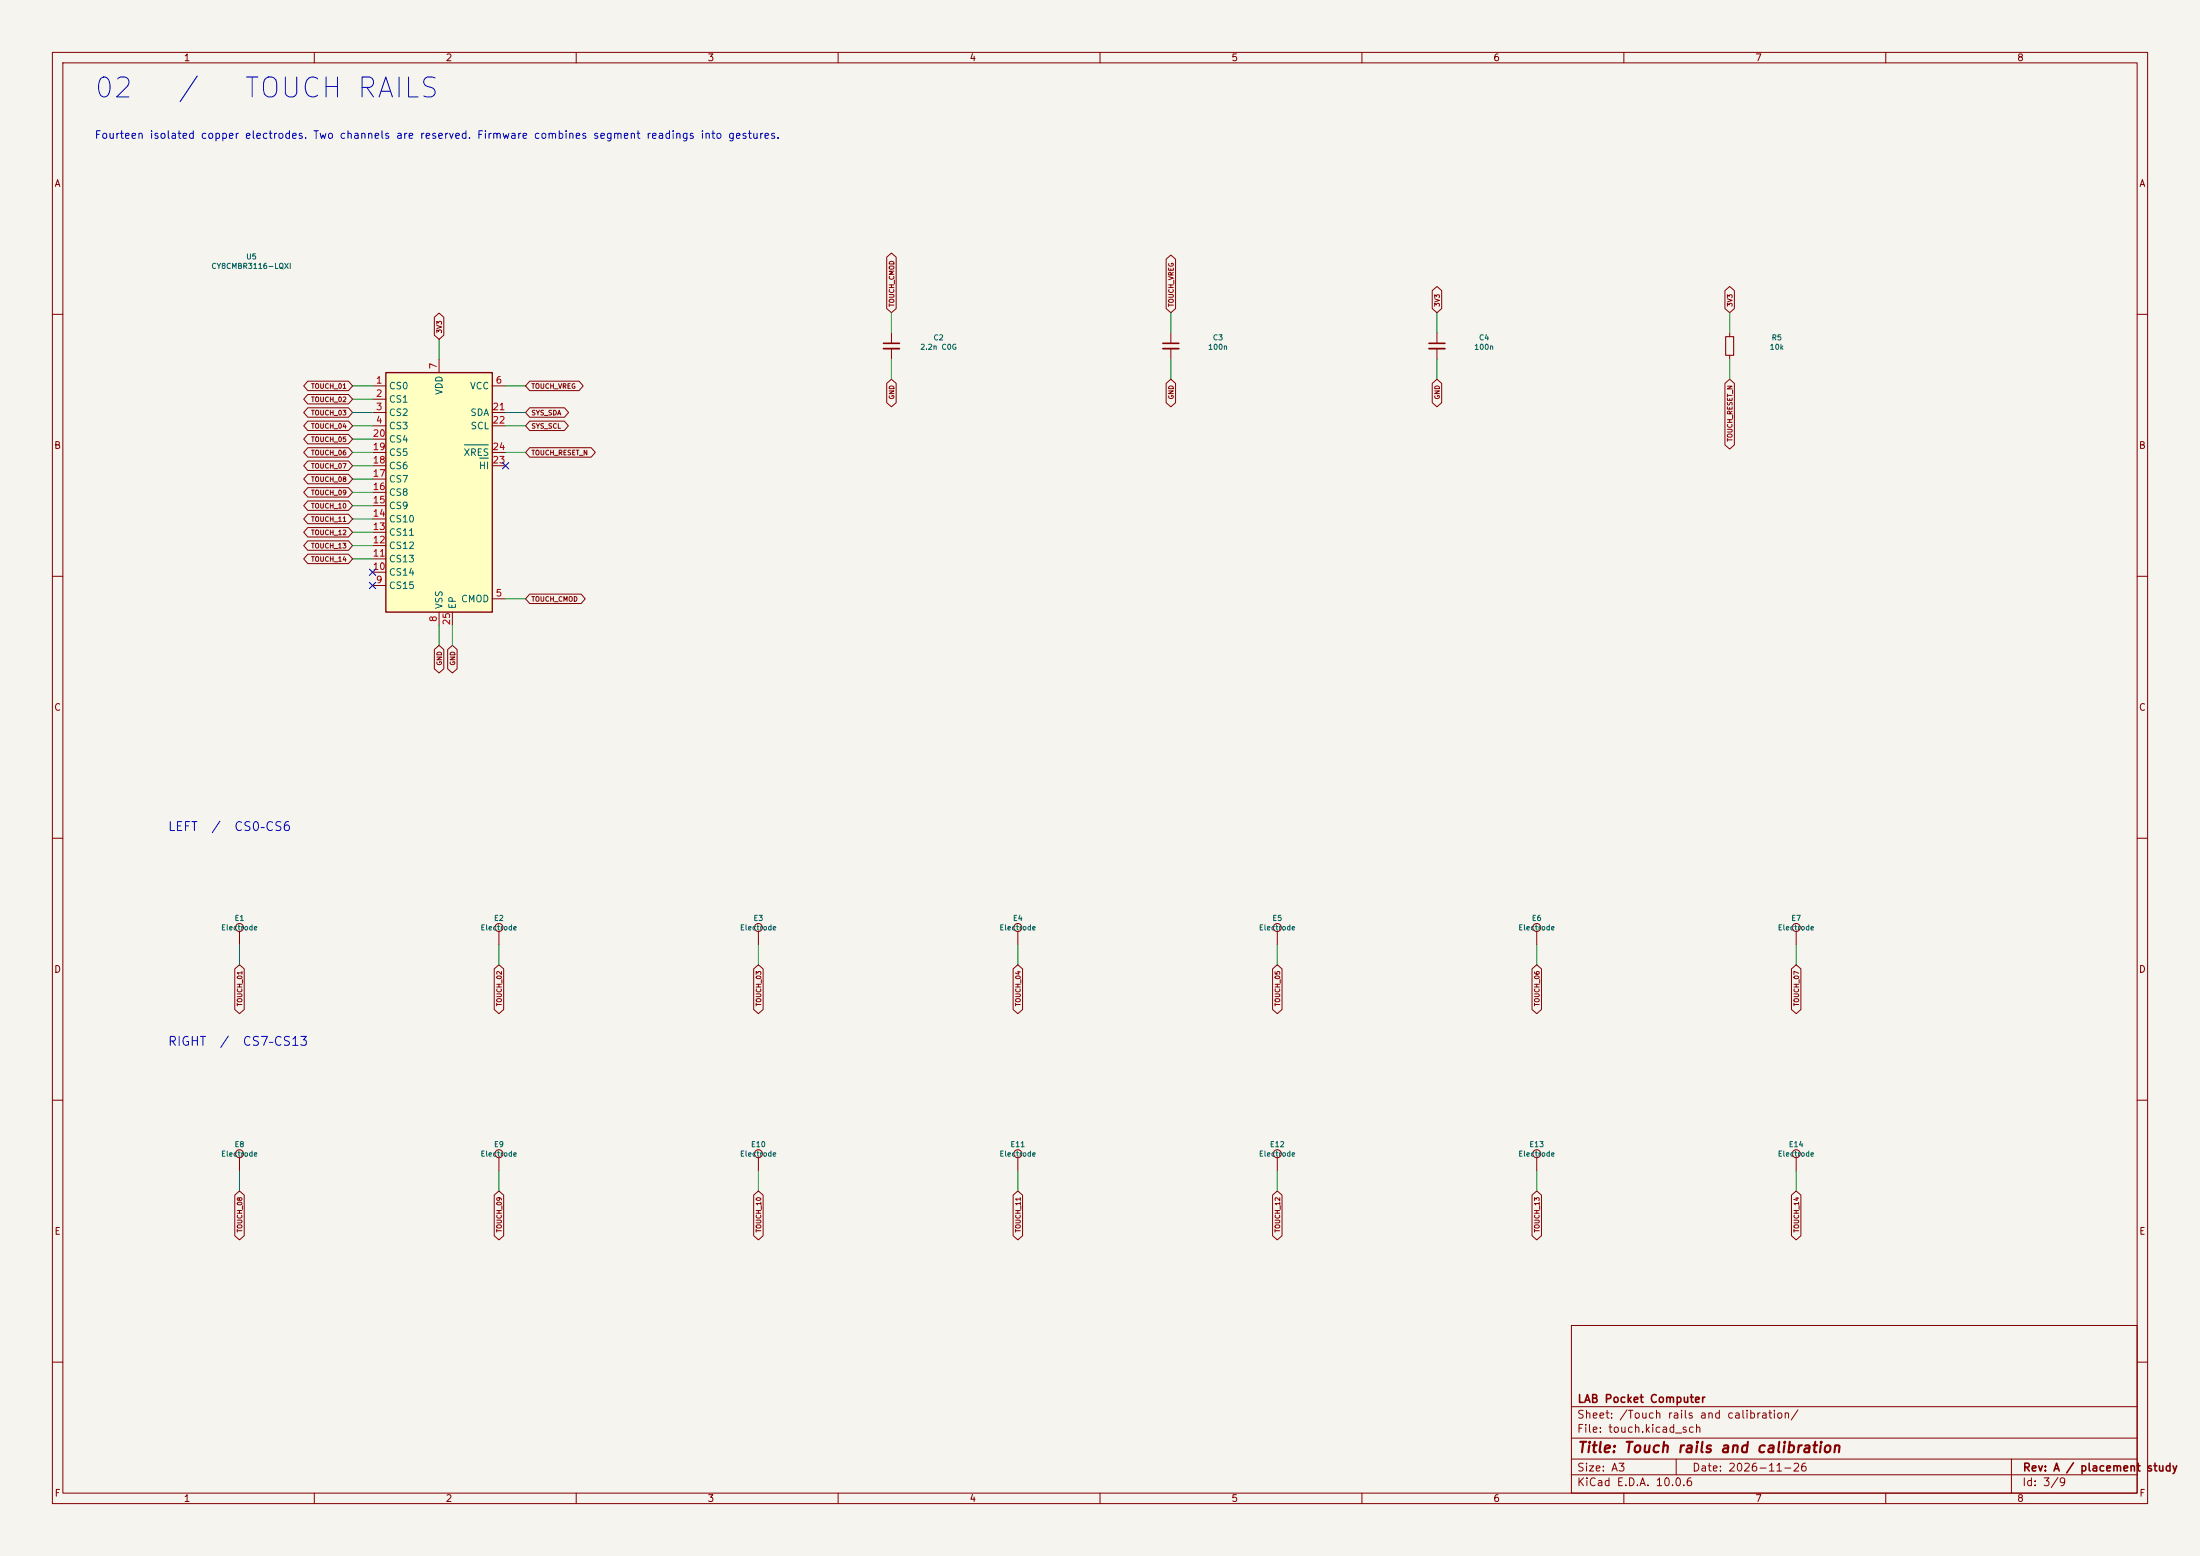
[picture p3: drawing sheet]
(kicad_sch (version 20260101) (generator eeschema) (paper "A3") (title_block (title "Touch rails and calibration") (date "2026-11-26") (rev "A / placement study") (company "LAB Pocket Computer")) (lib_symbols (symbol "Sensor_Touch:CY8CMBR3116"
  (exclude_from_sim no)
  (in_bom yes)
  (on_board yes)
  (in_pos_files yes)
  (duplicate_pin_numbers_are_jumpers no)
  (property "Reference" "U" (at -10.16 24.13 0) (show_name no) (do_not_autoplace no) (effects (font (size 1.27 1.27)) (justify left)))
  (property "Value" "CY8CMBR3116" (at 1.27 24.13 0) (show_name no) (do_not_autoplace no) (effects (font (size 1.27 1.27)) (justify left)))
  (property "Footprint" "Package_DFN_QFN:QFN-24-1EP_4x4mm_P0.5mm_EP2.6x2.6mm" (at 0 -29.21 0) (show_name no) (do_not_autoplace no) (hide yes) (effects (font (size 1.27 1.27))))
  (property "Datasheet" "http://www.cypress.com/?docID=49119" (at 0 0 0) (show_name no) (do_not_autoplace no) (hide yes) (effects (font (size 1.27 1.27))))
  (property "Description" "CapSense Controller, 16 Sensors, QFN-24+EP" (at 0 0 0) (show_name no) (do_not_autoplace no) (hide yes) (effects (font (size 1.27 1.27))))
  (symbol "CY8CMBR3116_0_1"
   (rectangle (start -10.16 22.86) (end 10.16 -22.86) (stroke (width 0.254) (type default)) (fill (type background))))
  (symbol "CY8CMBR3116_1_1"
   (pin passive line (at -12.7 20.32 0) (length 2.54) (name "CS0" (effects (font (size 1.27 1.27)))) (number "1" (effects (font (size 1.27 1.27)))))
   (pin passive line (at -12.7 17.78 0) (length 2.54) (name "CS1" (effects (font (size 1.27 1.27)))) (number "2" (effects (font (size 1.27 1.27)))))
   (pin passive line (at -12.7 15.24 0) (length 2.54) (name "CS2" (effects (font (size 1.27 1.27)))) (number "3" (effects (font (size 1.27 1.27)))))
   (pin passive line (at -12.7 12.7 0) (length 2.54) (name "CS3" (effects (font (size 1.27 1.27)))) (number "4" (effects (font (size 1.27 1.27)))))
   (pin passive line (at 12.7 -20.32 180) (length 2.54) (name "CMOD" (effects (font (size 1.27 1.27)))) (number "5" (effects (font (size 1.27 1.27)))))
   (pin passive line (at 12.7 20.32 180) (length 2.54) (name "VCC" (effects (font (size 1.27 1.27)))) (number "6" (effects (font (size 1.27 1.27)))))
   (pin power_in line (at 0 25.4 270) (length 2.54) (name "VDD" (effects (font (size 1.27 1.27)))) (number "7" (effects (font (size 1.27 1.27)))))
   (pin power_in line (at 0 -25.4 90) (length 2.54) (name "VSS" (effects (font (size 1.27 1.27)))) (number "8" (effects (font (size 1.27 1.27)))))
   (pin passive line (at -12.7 -17.78 0) (length 2.54) (name "CS15" (effects (font (size 1.27 1.27)))) (number "9" (effects (font (size 1.27 1.27)))))
   (pin passive line (at -12.7 -15.24 0) (length 2.54) (name "CS14" (effects (font (size 1.27 1.27)))) (number "10" (effects (font (size 1.27 1.27)))))
   (pin passive line (at -12.7 -12.7 0) (length 2.54) (name "CS13" (effects (font (size 1.27 1.27)))) (number "11" (effects (font (size 1.27 1.27)))))
   (pin passive line (at -12.7 -10.16 0) (length 2.54) (name "CS12" (effects (font (size 1.27 1.27)))) (number "12" (effects (font (size 1.27 1.27)))))
   (pin passive line (at -12.7 -7.62 0) (length 2.54) (name "CS11" (effects (font (size 1.27 1.27)))) (number "13" (effects (font (size 1.27 1.27)))))
   (pin passive line (at -12.7 -5.08 0) (length 2.54) (name "CS10" (effects (font (size 1.27 1.27)))) (number "14" (effects (font (size 1.27 1.27)))))
   (pin passive line (at -12.7 -2.54 0) (length 2.54) (name "CS9" (effects (font (size 1.27 1.27)))) (number "15" (effects (font (size 1.27 1.27)))))
   (pin passive line (at -12.7 0 0) (length 2.54) (name "CS8" (effects (font (size 1.27 1.27)))) (number "16" (effects (font (size 1.27 1.27)))))
   (pin passive line (at -12.7 2.54 0) (length 2.54) (name "CS7" (effects (font (size 1.27 1.27)))) (number "17" (effects (font (size 1.27 1.27)))))
   (pin passive line (at -12.7 5.08 0) (length 2.54) (name "CS6" (effects (font (size 1.27 1.27)))) (number "18" (effects (font (size 1.27 1.27)))))
   (pin passive line (at -12.7 7.62 0) (length 2.54) (name "CS5" (effects (font (size 1.27 1.27)))) (number "19" (effects (font (size 1.27 1.27)))))
   (pin passive line (at -12.7 10.16 0) (length 2.54) (name "CS4" (effects (font (size 1.27 1.27)))) (number "20" (effects (font (size 1.27 1.27)))))
   (pin bidirectional line (at 12.7 15.24 180) (length 2.54) (name "SDA" (effects (font (size 1.27 1.27)))) (number "21" (effects (font (size 1.27 1.27)))))
   (pin input line (at 12.7 12.7 180) (length 2.54) (name "SCL" (effects (font (size 1.27 1.27)))) (number "22" (effects (font (size 1.27 1.27)))))
   (pin bidirectional line (at 12.7 5.08 180) (length 2.54) (name "~{HI}" (effects (font (size 1.27 1.27)))) (number "23" (effects (font (size 1.27 1.27)))))
   (pin input line (at 12.7 7.62 180) (length 2.54) (name "~{XRES}" (effects (font (size 1.27 1.27)))) (number "24" (effects (font (size 1.27 1.27)))))
   (pin passive line (at 2.54 -25.4 90) (length 2.54) (name "EP" (effects (font (size 1.27 1.27)))) (number "25" (effects (font (size 1.27 1.27))))))
  (embedded_fonts no))
(symbol "Device:C_Small"
  (pin_numbers (hide yes))
  (pin_names
   (offset 0.254) (hide yes))
  (exclude_from_sim no)
  (in_bom yes)
  (on_board yes)
  (in_pos_files yes)
  (duplicate_pin_numbers_are_jumpers no)
  (property "Reference" "C" (at 0.254 1.778 0) (show_name no) (do_not_autoplace no) (effects (font (size 1.27 1.27)) (justify left)))
  (property "Value" "C_Small" (at 0.254 -2.032 0) (show_name no) (do_not_autoplace no) (effects (font (size 1.27 1.27)) (justify left)))
  (property "Footprint" "" (at 0 0 0) (show_name no) (do_not_autoplace no) (hide yes) (effects (font (size 1.27 1.27))))
  (property "Datasheet" "" (at 0 0 0) (show_name no) (do_not_autoplace no) (hide yes) (effects (font (size 1.27 1.27))))
  (property "Description" "Unpolarized capacitor, small symbol" (at 0 0 0) (show_name no) (do_not_autoplace no) (hide yes) (effects (font (size 1.27 1.27))))
  (symbol "C_Small_0_1"
   (polyline (pts (xy -1.524 0.508) (xy 1.524 0.508)) (stroke (width 0.3048) (type default)) (fill (type none)))
   (polyline (pts (xy -1.524 -0.508) (xy 1.524 -0.508)) (stroke (width 0.3302) (type default)) (fill (type none))))
  (symbol "C_Small_1_1"
   (pin passive line (at 0 2.54 270) (length 2.032) (name "" (effects (font (size 1.27 1.27)))) (number "1" (effects (font (size 1.27 1.27)))))
   (pin passive line (at 0 -2.54 90) (length 2.032) (name "" (effects (font (size 1.27 1.27)))) (number "2" (effects (font (size 1.27 1.27))))))
  (embedded_fonts no))
(symbol "Device:R_Small"
  (pin_numbers (hide yes))
  (pin_names
   (offset 0.254) (hide yes))
  (exclude_from_sim no)
  (in_bom yes)
  (on_board yes)
  (in_pos_files yes)
  (duplicate_pin_numbers_are_jumpers no)
  (property "Reference" "R" (at 0 0 90) (show_name no) (do_not_autoplace no) (effects (font (size 1.016 1.016))))
  (property "Value" "R_Small" (at 1.778 0 90) (show_name no) (do_not_autoplace no) (effects (font (size 1.27 1.27))))
  (property "Footprint" "" (at 0 0 0) (show_name no) (do_not_autoplace no) (hide yes) (effects (font (size 1.27 1.27))))
  (property "Datasheet" "" (at 0 0 0) (show_name no) (do_not_autoplace no) (hide yes) (effects (font (size 1.27 1.27))))
  (property "Description" "Resistor, small symbol" (at 0 0 0) (show_name no) (do_not_autoplace no) (hide yes) (effects (font (size 1.27 1.27))))
  (symbol "R_Small_0_1"
   (rectangle (start -0.762 1.778) (end 0.762 -1.778) (stroke (width 0.2032) (type default)) (fill (type none))))
  (symbol "R_Small_1_1"
   (pin passive line (at 0 2.54 270) (length 0.762) (name "" (effects (font (size 1.27 1.27)))) (number "1" (effects (font (size 1.27 1.27)))))
   (pin passive line (at 0 -2.54 90) (length 0.762) (name "" (effects (font (size 1.27 1.27)))) (number "2" (effects (font (size 1.27 1.27))))))
  (embedded_fonts no))
(symbol "Connector:TestPoint"
  (pin_numbers (hide yes))
  (pin_names
   (offset 0.762) (hide yes))
  (exclude_from_sim no)
  (in_bom yes)
  (on_board yes)
  (in_pos_files yes)
  (duplicate_pin_numbers_are_jumpers no)
  (property "Reference" "TP" (at 0 6.858 0) (show_name no) (do_not_autoplace no) (effects (font (size 1.27 1.27))))
  (property "Value" "TestPoint" (at 0 5.08 0) (show_name no) (do_not_autoplace no) (effects (font (size 1.27 1.27))))
  (property "Footprint" "" (at 5.08 0 0) (show_name no) (do_not_autoplace no) (hide yes) (effects (font (size 1.27 1.27))))
  (property "Datasheet" "" (at 5.08 0 0) (show_name no) (do_not_autoplace no) (hide yes) (effects (font (size 1.27 1.27))))
  (property "Description" "test point" (at 0 0 0) (show_name no) (do_not_autoplace no) (hide yes) (effects (font (size 1.27 1.27))))
  (symbol "TestPoint_0_1"
   (circle (center 0 3.302) (radius 0.762) (stroke (width 0) (type default)) (fill (type none))))
  (symbol "TestPoint_1_1"
   (pin passive line (at 0 0 90) (length 2.54) (name "1" (effects (font (size 1.27 1.27)))) (number "1" (effects (font (size 1.27 1.27))))))
  (embedded_fonts no)))
(text "02   /   TOUCH RAILS" (at 18 17 0) (effects (font (size 3.8 3.8)) (justify left) ))
(text "Fourteen isolated copper electrodes. Two channels are reserved. Firmware combines segment readings into gestures." (at 18 26 0) (effects (font (size 1.45 1.45)) (justify left) ))
(symbol (lib_id "Sensor_Touch:CY8CMBR3116") (at 83.82 93.98 0) (unit 1) (in_bom yes) (on_board yes) (property "Reference" "U5" (at 48 49 0) (effects (font (size 1 1)) ))(property "Value" "CY8CMBR3116-LQXI" (at 48 50.8 0) (effects (font (size 1 1)) ))(property "Footprint" "Package_DFN_QFN:QFN-24-1EP_4x4mm_P0.5mm_EP2.6x2.6mm" (at 83.82 93.98 0) (effects (font (size 1 1)) (hide yes)))(property "Datasheet" "${KIPRJMOD}/../datasheets/CY8CMBR3116-LQXI.pdf" (at 83.82 93.98 0) (effects (font (size 1 1)) (hide yes)))(property "MPN" "CY8CMBR3116-LQXI" (at 83.82 93.98 0) (effects (font (size 1 1)) (hide yes))))
(wire (pts (xy 71.12 73.66) (xy 67.31 73.66)) (stroke (width 0) (type default)))
(global_label "TOUCH_01" (shape bidirectional) (at 67.31 73.66 180) (effects (font (size 0.9 0.9)) (justify right) ))
(wire (pts (xy 71.12 76.2) (xy 67.31 76.2)) (stroke (width 0) (type default)))
(global_label "TOUCH_02" (shape bidirectional) (at 67.31 76.2 180) (effects (font (size 0.9 0.9)) (justify right) ))
(wire (pts (xy 71.12 78.74) (xy 67.31 78.74)) (stroke (width 0) (type default)))
(global_label "TOUCH_03" (shape bidirectional) (at 67.31 78.74 180) (effects (font (size 0.9 0.9)) (justify right) ))
(wire (pts (xy 71.12 81.28) (xy 67.31 81.28)) (stroke (width 0) (type default)))
(global_label "TOUCH_04" (shape bidirectional) (at 67.31 81.28 180) (effects (font (size 0.9 0.9)) (justify right) ))
(wire (pts (xy 96.52 114.3) (xy 100.33 114.3)) (stroke (width 0) (type default)))
(global_label "TOUCH_CMOD" (shape bidirectional) (at 100.33 114.3 0) (effects (font (size 0.9 0.9)) (justify left) ))
(wire (pts (xy 96.52 73.66) (xy 100.33 73.66)) (stroke (width 0) (type default)))
(global_label "TOUCH_VREG" (shape bidirectional) (at 100.33 73.66 0) (effects (font (size 0.9 0.9)) (justify left) ))
(wire (pts (xy 83.82 68.58) (xy 83.82 64.77)) (stroke (width 0) (type default)))
(global_label "3V3" (shape bidirectional) (at 83.82 64.77 90) (effects (font (size 0.9 0.9)) (justify left) ))
(wire (pts (xy 83.82 119.38) (xy 83.82 123.19)) (stroke (width 0) (type default)))
(global_label "GND" (shape bidirectional) (at 83.82 123.19 270) (effects (font (size 0.9 0.9)) (justify right) ))
(no_connect (at 71.12 111.76))
(no_connect (at 71.12 109.22))
(wire (pts (xy 71.12 106.68) (xy 67.31 106.68)) (stroke (width 0) (type default)))
(global_label "TOUCH_14" (shape bidirectional) (at 67.31 106.68 180) (effects (font (size 0.9 0.9)) (justify right) ))
(wire (pts (xy 71.12 104.14) (xy 67.31 104.14)) (stroke (width 0) (type default)))
(global_label "TOUCH_13" (shape bidirectional) (at 67.31 104.14 180) (effects (font (size 0.9 0.9)) (justify right) ))
(wire (pts (xy 71.12 101.6) (xy 67.31 101.6)) (stroke (width 0) (type default)))
(global_label "TOUCH_12" (shape bidirectional) (at 67.31 101.6 180) (effects (font (size 0.9 0.9)) (justify right) ))
(wire (pts (xy 71.12 99.06) (xy 67.31 99.06)) (stroke (width 0) (type default)))
(global_label "TOUCH_11" (shape bidirectional) (at 67.31 99.06 180) (effects (font (size 0.9 0.9)) (justify right) ))
(wire (pts (xy 71.12 96.52) (xy 67.31 96.52)) (stroke (width 0) (type default)))
(global_label "TOUCH_10" (shape bidirectional) (at 67.31 96.52 180) (effects (font (size 0.9 0.9)) (justify right) ))
(wire (pts (xy 71.12 93.98) (xy 67.31 93.98)) (stroke (width 0) (type default)))
(global_label "TOUCH_09" (shape bidirectional) (at 67.31 93.98 180) (effects (font (size 0.9 0.9)) (justify right) ))
(wire (pts (xy 71.12 91.44) (xy 67.31 91.44)) (stroke (width 0) (type default)))
(global_label "TOUCH_08" (shape bidirectional) (at 67.31 91.44 180) (effects (font (size 0.9 0.9)) (justify right) ))
(wire (pts (xy 71.12 88.9) (xy 67.31 88.9)) (stroke (width 0) (type default)))
(global_label "TOUCH_07" (shape bidirectional) (at 67.31 88.9 180) (effects (font (size 0.9 0.9)) (justify right) ))
(wire (pts (xy 71.12 86.36) (xy 67.31 86.36)) (stroke (width 0) (type default)))
(global_label "TOUCH_06" (shape bidirectional) (at 67.31 86.36 180) (effects (font (size 0.9 0.9)) (justify right) ))
(wire (pts (xy 71.12 83.82) (xy 67.31 83.82)) (stroke (width 0) (type default)))
(global_label "TOUCH_05" (shape bidirectional) (at 67.31 83.82 180) (effects (font (size 0.9 0.9)) (justify right) ))
(wire (pts (xy 96.52 78.74) (xy 100.33 78.74)) (stroke (width 0) (type default)))
(global_label "SYS_SDA" (shape bidirectional) (at 100.33 78.74 0) (effects (font (size 0.9 0.9)) (justify left) ))
(wire (pts (xy 96.52 81.28) (xy 100.33 81.28)) (stroke (width 0) (type default)))
(global_label "SYS_SCL" (shape bidirectional) (at 100.33 81.28 0) (effects (font (size 0.9 0.9)) (justify left) ))
(no_connect (at 96.52 88.9))
(wire (pts (xy 96.52 86.36) (xy 100.33 86.36)) (stroke (width 0) (type default)))
(global_label "TOUCH_RESET_N" (shape bidirectional) (at 100.33 86.36 0) (effects (font (size 0.9 0.9)) (justify left) ))
(wire (pts (xy 86.36 119.38) (xy 86.36 123.19)) (stroke (width 0) (type default)))
(global_label "GND" (shape bidirectional) (at 86.36 123.19 270) (effects (font (size 0.9 0.9)) (justify right) ))
(symbol (lib_id "Device:C_Small") (at 170.18 66.04 0) (unit 1) (in_bom yes) (on_board yes) (property "Reference" "C2" (at 179.18 64.44 0) (effects (font (size 1 1)) ))(property "Value" "2.2n C0G" (at 179.18 66.24 0) (effects (font (size 1 1)) ))(property "Footprint" "Capacitor_SMD:C_0603_1608Metric" (at 170.18 66.04 0) (effects (font (size 1 1)) (hide yes)))(property "Datasheet" "${KIPRJMOD}/../datasheets/C0603C222J5GACTU.pdf" (at 170.18 66.04 0) (effects (font (size 1 1)) (hide yes)))(property "MPN" "C0603C222J5GACTU" (at 170.18 66.04 0) (effects (font (size 1 1)) (hide yes))))
(wire (pts (xy 170.18 63.5) (xy 170.18 59.69)) (stroke (width 0) (type default)))
(global_label "TOUCH_CMOD" (shape bidirectional) (at 170.18 59.69 90) (effects (font (size 0.9 0.9)) (justify left) ))
(wire (pts (xy 170.18 68.58) (xy 170.18 72.39)) (stroke (width 0) (type default)))
(global_label "GND" (shape bidirectional) (at 170.18 72.39 270) (effects (font (size 0.9 0.9)) (justify right) ))
(symbol (lib_id "Device:C_Small") (at 223.52 66.04 0) (unit 1) (in_bom yes) (on_board yes) (property "Reference" "C3" (at 232.52 64.44 0) (effects (font (size 1 1)) ))(property "Value" "100n" (at 232.52 66.24 0) (effects (font (size 1 1)) ))(property "Footprint" "Capacitor_SMD:C_0603_1608Metric" (at 223.52 66.04 0) (effects (font (size 1 1)) (hide yes)))(property "Datasheet" "${KIPRJMOD}/../datasheets/C0603C104K5RACTU.pdf" (at 223.52 66.04 0) (effects (font (size 1 1)) (hide yes)))(property "MPN" "C0603C104K5RACTU" (at 223.52 66.04 0) (effects (font (size 1 1)) (hide yes))))
(wire (pts (xy 223.52 63.5) (xy 223.52 59.69)) (stroke (width 0) (type default)))
(global_label "TOUCH_VREG" (shape bidirectional) (at 223.52 59.69 90) (effects (font (size 0.9 0.9)) (justify left) ))
(wire (pts (xy 223.52 68.58) (xy 223.52 72.39)) (stroke (width 0) (type default)))
(global_label "GND" (shape bidirectional) (at 223.52 72.39 270) (effects (font (size 0.9 0.9)) (justify right) ))
(symbol (lib_id "Device:C_Small") (at 274.32 66.04 0) (unit 1) (in_bom yes) (on_board yes) (property "Reference" "C4" (at 283.32 64.44 0) (effects (font (size 1 1)) ))(property "Value" "100n" (at 283.32 66.24 0) (effects (font (size 1 1)) ))(property "Footprint" "Capacitor_SMD:C_0603_1608Metric" (at 274.32 66.04 0) (effects (font (size 1 1)) (hide yes)))(property "Datasheet" "${KIPRJMOD}/../datasheets/C0603C104K5RACTU.pdf" (at 274.32 66.04 0) (effects (font (size 1 1)) (hide yes)))(property "MPN" "C0603C104K5RACTU" (at 274.32 66.04 0) (effects (font (size 1 1)) (hide yes))))
(wire (pts (xy 274.32 63.5) (xy 274.32 59.69)) (stroke (width 0) (type default)))
(global_label "3V3" (shape bidirectional) (at 274.32 59.69 90) (effects (font (size 0.9 0.9)) (justify left) ))
(wire (pts (xy 274.32 68.58) (xy 274.32 72.39)) (stroke (width 0) (type default)))
(global_label "GND" (shape bidirectional) (at 274.32 72.39 270) (effects (font (size 0.9 0.9)) (justify right) ))
(symbol (lib_id "Device:R_Small") (at 330.2 66.04 0) (unit 1) (in_bom yes) (on_board yes) (property "Reference" "R5" (at 339.2 64.44 0) (effects (font (size 1 1)) ))(property "Value" "10k" (at 339.2 66.24 0) (effects (font (size 1 1)) ))(property "Footprint" "Resistor_SMD:R_0603_1608Metric" (at 330.2 66.04 0) (effects (font (size 1 1)) (hide yes)))(property "Datasheet" "${KIPRJMOD}/../datasheets/CRCW0603.pdf" (at 330.2 66.04 0) (effects (font (size 1 1)) (hide yes)))(property "MPN" "CRCW060310K0FKEA" (at 330.2 66.04 0) (effects (font (size 1 1)) (hide yes))))
(wire (pts (xy 330.2 63.5) (xy 330.2 59.69)) (stroke (width 0) (type default)))
(global_label "3V3" (shape bidirectional) (at 330.2 59.69 90) (effects (font (size 0.9 0.9)) (justify left) ))
(wire (pts (xy 330.2 68.58) (xy 330.2 72.39)) (stroke (width 0) (type default)))
(global_label "TOUCH_RESET_N" (shape bidirectional) (at 330.2 72.39 270) (effects (font (size 0.9 0.9)) (justify right) ))
(text "LEFT  /  CS0–CS6" (at 32 158 0) (effects (font (size 1.7 1.7)) (justify left) ))
(text "RIGHT  /  CS7–CS13" (at 32 199 0) (effects (font (size 1.7 1.7)) (justify left) ))
(symbol (lib_id "Connector:TestPoint") (at 45.72 180.34 0) (unit 1) (in_bom yes) (on_board yes) (property "Reference" "E1" (at 45.72 175.26 0) (effects (font (size 1 1)) ))(property "Value" "Electrode" (at 45.72 177.06 0) (effects (font (size 1 1)) ))(property "Footprint" "LAB:Touch_7.6x5.0" (at 45.72 180.34 0) (effects (font (size 1 1)) (hide yes)))(property "Datasheet" "" (at 45.72 180.34 0) (effects (font (size 1 1)) (hide yes)))(property "MPN" "PCB feature" (at 45.72 180.34 0) (effects (font (size 1 1)) (hide yes))))
(wire (pts (xy 45.72 180.34) (xy 45.72 184.15)) (stroke (width 0) (type default)))
(global_label "TOUCH_01" (shape bidirectional) (at 45.72 184.15 270) (effects (font (size 0.9 0.9)) (justify right) ))
(symbol (lib_id "Connector:TestPoint") (at 95.25 180.34 0) (unit 1) (in_bom yes) (on_board yes) (property "Reference" "E2" (at 95.25 175.26 0) (effects (font (size 1 1)) ))(property "Value" "Electrode" (at 95.25 177.06 0) (effects (font (size 1 1)) ))(property "Footprint" "LAB:Touch_7.6x5.0" (at 95.25 180.34 0) (effects (font (size 1 1)) (hide yes)))(property "Datasheet" "" (at 95.25 180.34 0) (effects (font (size 1 1)) (hide yes)))(property "MPN" "PCB feature" (at 95.25 180.34 0) (effects (font (size 1 1)) (hide yes))))
(wire (pts (xy 95.25 180.34) (xy 95.25 184.15)) (stroke (width 0) (type default)))
(global_label "TOUCH_02" (shape bidirectional) (at 95.25 184.15 270) (effects (font (size 0.9 0.9)) (justify right) ))
(symbol (lib_id "Connector:TestPoint") (at 144.78 180.34 0) (unit 1) (in_bom yes) (on_board yes) (property "Reference" "E3" (at 144.78 175.26 0) (effects (font (size 1 1)) ))(property "Value" "Electrode" (at 144.78 177.06 0) (effects (font (size 1 1)) ))(property "Footprint" "LAB:Touch_7.6x5.0" (at 144.78 180.34 0) (effects (font (size 1 1)) (hide yes)))(property "Datasheet" "" (at 144.78 180.34 0) (effects (font (size 1 1)) (hide yes)))(property "MPN" "PCB feature" (at 144.78 180.34 0) (effects (font (size 1 1)) (hide yes))))
(wire (pts (xy 144.78 180.34) (xy 144.78 184.15)) (stroke (width 0) (type default)))
(global_label "TOUCH_03" (shape bidirectional) (at 144.78 184.15 270) (effects (font (size 0.9 0.9)) (justify right) ))
(symbol (lib_id "Connector:TestPoint") (at 194.31 180.34 0) (unit 1) (in_bom yes) (on_board yes) (property "Reference" "E4" (at 194.31 175.26 0) (effects (font (size 1 1)) ))(property "Value" "Electrode" (at 194.31 177.06 0) (effects (font (size 1 1)) ))(property "Footprint" "LAB:Touch_7.6x5.0" (at 194.31 180.34 0) (effects (font (size 1 1)) (hide yes)))(property "Datasheet" "" (at 194.31 180.34 0) (effects (font (size 1 1)) (hide yes)))(property "MPN" "PCB feature" (at 194.31 180.34 0) (effects (font (size 1 1)) (hide yes))))
(wire (pts (xy 194.31 180.34) (xy 194.31 184.15)) (stroke (width 0) (type default)))
(global_label "TOUCH_04" (shape bidirectional) (at 194.31 184.15 270) (effects (font (size 0.9 0.9)) (justify right) ))
(symbol (lib_id "Connector:TestPoint") (at 243.84 180.34 0) (unit 1) (in_bom yes) (on_board yes) (property "Reference" "E5" (at 243.84 175.26 0) (effects (font (size 1 1)) ))(property "Value" "Electrode" (at 243.84 177.06 0) (effects (font (size 1 1)) ))(property "Footprint" "LAB:Touch_7.6x5.0" (at 243.84 180.34 0) (effects (font (size 1 1)) (hide yes)))(property "Datasheet" "" (at 243.84 180.34 0) (effects (font (size 1 1)) (hide yes)))(property "MPN" "PCB feature" (at 243.84 180.34 0) (effects (font (size 1 1)) (hide yes))))
(wire (pts (xy 243.84 180.34) (xy 243.84 184.15)) (stroke (width 0) (type default)))
(global_label "TOUCH_05" (shape bidirectional) (at 243.84 184.15 270) (effects (font (size 0.9 0.9)) (justify right) ))
(symbol (lib_id "Connector:TestPoint") (at 293.37 180.34 0) (unit 1) (in_bom yes) (on_board yes) (property "Reference" "E6" (at 293.37 175.26 0) (effects (font (size 1 1)) ))(property "Value" "Electrode" (at 293.37 177.06 0) (effects (font (size 1 1)) ))(property "Footprint" "LAB:Touch_7.6x5.0" (at 293.37 180.34 0) (effects (font (size 1 1)) (hide yes)))(property "Datasheet" "" (at 293.37 180.34 0) (effects (font (size 1 1)) (hide yes)))(property "MPN" "PCB feature" (at 293.37 180.34 0) (effects (font (size 1 1)) (hide yes))))
(wire (pts (xy 293.37 180.34) (xy 293.37 184.15)) (stroke (width 0) (type default)))
(global_label "TOUCH_06" (shape bidirectional) (at 293.37 184.15 270) (effects (font (size 0.9 0.9)) (justify right) ))
(symbol (lib_id "Connector:TestPoint") (at 342.9 180.34 0) (unit 1) (in_bom yes) (on_board yes) (property "Reference" "E7" (at 342.9 175.26 0) (effects (font (size 1 1)) ))(property "Value" "Electrode" (at 342.9 177.06 0) (effects (font (size 1 1)) ))(property "Footprint" "LAB:Touch_7.6x5.0" (at 342.9 180.34 0) (effects (font (size 1 1)) (hide yes)))(property "Datasheet" "" (at 342.9 180.34 0) (effects (font (size 1 1)) (hide yes)))(property "MPN" "PCB feature" (at 342.9 180.34 0) (effects (font (size 1 1)) (hide yes))))
(wire (pts (xy 342.9 180.34) (xy 342.9 184.15)) (stroke (width 0) (type default)))
(global_label "TOUCH_07" (shape bidirectional) (at 342.9 184.15 270) (effects (font (size 0.9 0.9)) (justify right) ))
(symbol (lib_id "Connector:TestPoint") (at 45.72 223.52 0) (unit 1) (in_bom yes) (on_board yes) (property "Reference" "E8" (at 45.72 218.44 0) (effects (font (size 1 1)) ))(property "Value" "Electrode" (at 45.72 220.24 0) (effects (font (size 1 1)) ))(property "Footprint" "LAB:Touch_7.6x5.0" (at 45.72 223.52 0) (effects (font (size 1 1)) (hide yes)))(property "Datasheet" "" (at 45.72 223.52 0) (effects (font (size 1 1)) (hide yes)))(property "MPN" "PCB feature" (at 45.72 223.52 0) (effects (font (size 1 1)) (hide yes))))
(wire (pts (xy 45.72 223.52) (xy 45.72 227.33)) (stroke (width 0) (type default)))
(global_label "TOUCH_08" (shape bidirectional) (at 45.72 227.33 270) (effects (font (size 0.9 0.9)) (justify right) ))
(symbol (lib_id "Connector:TestPoint") (at 95.25 223.52 0) (unit 1) (in_bom yes) (on_board yes) (property "Reference" "E9" (at 95.25 218.44 0) (effects (font (size 1 1)) ))(property "Value" "Electrode" (at 95.25 220.24 0) (effects (font (size 1 1)) ))(property "Footprint" "LAB:Touch_7.6x5.0" (at 95.25 223.52 0) (effects (font (size 1 1)) (hide yes)))(property "Datasheet" "" (at 95.25 223.52 0) (effects (font (size 1 1)) (hide yes)))(property "MPN" "PCB feature" (at 95.25 223.52 0) (effects (font (size 1 1)) (hide yes))))
(wire (pts (xy 95.25 223.52) (xy 95.25 227.33)) (stroke (width 0) (type default)))
(global_label "TOUCH_09" (shape bidirectional) (at 95.25 227.33 270) (effects (font (size 0.9 0.9)) (justify right) ))
(symbol (lib_id "Connector:TestPoint") (at 144.78 223.52 0) (unit 1) (in_bom yes) (on_board yes) (property "Reference" "E10" (at 144.78 218.44 0) (effects (font (size 1 1)) ))(property "Value" "Electrode" (at 144.78 220.24 0) (effects (font (size 1 1)) ))(property "Footprint" "LAB:Touch_7.6x5.0" (at 144.78 223.52 0) (effects (font (size 1 1)) (hide yes)))(property "Datasheet" "" (at 144.78 223.52 0) (effects (font (size 1 1)) (hide yes)))(property "MPN" "PCB feature" (at 144.78 223.52 0) (effects (font (size 1 1)) (hide yes))))
(wire (pts (xy 144.78 223.52) (xy 144.78 227.33)) (stroke (width 0) (type default)))
(global_label "TOUCH_10" (shape bidirectional) (at 144.78 227.33 270) (effects (font (size 0.9 0.9)) (justify right) ))
(symbol (lib_id "Connector:TestPoint") (at 194.31 223.52 0) (unit 1) (in_bom yes) (on_board yes) (property "Reference" "E11" (at 194.31 218.44 0) (effects (font (size 1 1)) ))(property "Value" "Electrode" (at 194.31 220.24 0) (effects (font (size 1 1)) ))(property "Footprint" "LAB:Touch_7.6x5.0" (at 194.31 223.52 0) (effects (font (size 1 1)) (hide yes)))(property "Datasheet" "" (at 194.31 223.52 0) (effects (font (size 1 1)) (hide yes)))(property "MPN" "PCB feature" (at 194.31 223.52 0) (effects (font (size 1 1)) (hide yes))))
(wire (pts (xy 194.31 223.52) (xy 194.31 227.33)) (stroke (width 0) (type default)))
(global_label "TOUCH_11" (shape bidirectional) (at 194.31 227.33 270) (effects (font (size 0.9 0.9)) (justify right) ))
(symbol (lib_id "Connector:TestPoint") (at 243.84 223.52 0) (unit 1) (in_bom yes) (on_board yes) (property "Reference" "E12" (at 243.84 218.44 0) (effects (font (size 1 1)) ))(property "Value" "Electrode" (at 243.84 220.24 0) (effects (font (size 1 1)) ))(property "Footprint" "LAB:Touch_7.6x5.0" (at 243.84 223.52 0) (effects (font (size 1 1)) (hide yes)))(property "Datasheet" "" (at 243.84 223.52 0) (effects (font (size 1 1)) (hide yes)))(property "MPN" "PCB feature" (at 243.84 223.52 0) (effects (font (size 1 1)) (hide yes))))
(wire (pts (xy 243.84 223.52) (xy 243.84 227.33)) (stroke (width 0) (type default)))
(global_label "TOUCH_12" (shape bidirectional) (at 243.84 227.33 270) (effects (font (size 0.9 0.9)) (justify right) ))
(symbol (lib_id "Connector:TestPoint") (at 293.37 223.52 0) (unit 1) (in_bom yes) (on_board yes) (property "Reference" "E13" (at 293.37 218.44 0) (effects (font (size 1 1)) ))(property "Value" "Electrode" (at 293.37 220.24 0) (effects (font (size 1 1)) ))(property "Footprint" "LAB:Touch_7.6x5.0" (at 293.37 223.52 0) (effects (font (size 1 1)) (hide yes)))(property "Datasheet" "" (at 293.37 223.52 0) (effects (font (size 1 1)) (hide yes)))(property "MPN" "PCB feature" (at 293.37 223.52 0) (effects (font (size 1 1)) (hide yes))))
(wire (pts (xy 293.37 223.52) (xy 293.37 227.33)) (stroke (width 0) (type default)))
(global_label "TOUCH_13" (shape bidirectional) (at 293.37 227.33 270) (effects (font (size 0.9 0.9)) (justify right) ))
(symbol (lib_id "Connector:TestPoint") (at 342.9 223.52 0) (unit 1) (in_bom yes) (on_board yes) (property "Reference" "E14" (at 342.9 218.44 0) (effects (font (size 1 1)) ))(property "Value" "Electrode" (at 342.9 220.24 0) (effects (font (size 1 1)) ))(property "Footprint" "LAB:Touch_7.6x5.0" (at 342.9 223.52 0) (effects (font (size 1 1)) (hide yes)))(property "Datasheet" "" (at 342.9 223.52 0) (effects (font (size 1 1)) (hide yes)))(property "MPN" "PCB feature" (at 342.9 223.52 0) (effects (font (size 1 1)) (hide yes))))
(wire (pts (xy 342.9 223.52) (xy 342.9 227.33)) (stroke (width 0) (type default)))
(global_label "TOUCH_14" (shape bidirectional) (at 342.9 227.33 270) (effects (font (size 0.9 0.9)) (justify right) ))
(embedded_fonts no))
